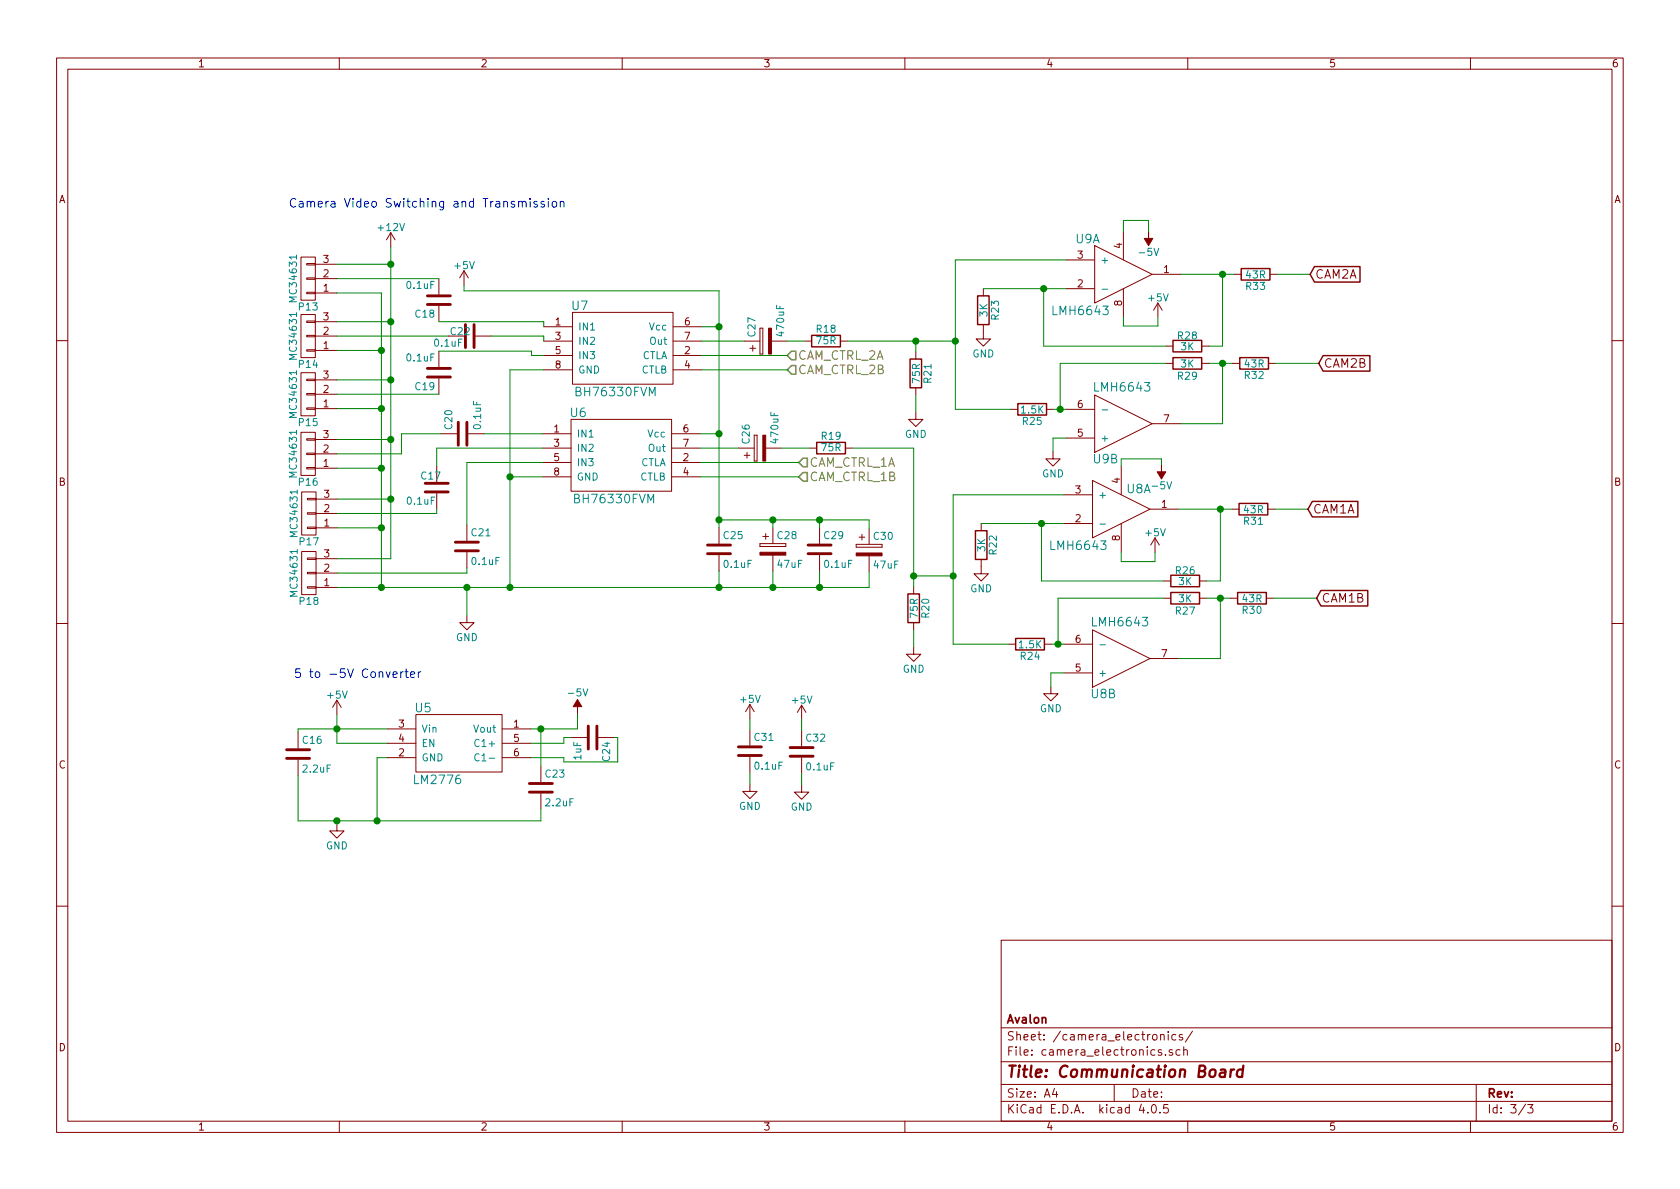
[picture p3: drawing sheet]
EESchema Schematic File Version 4
LIBS:avalon_communication_board-cache
EELAYER 26 0
EELAYER END
$Descr A4 11693 8268
encoding utf-8
Sheet 3 3
Title "Communication Board"
Date ""
Rev ""
Comp "Avalon"
Comment1 ""
Comment2 ""
Comment3 ""
Comment4 ""
$EndDescr
$Comp
L avalon_communication_board-rescue:BH76330FVM-RESCUE-avalon_communication_board U6
U 1 1
P 4325 3160
AR Path="/5A9A8FA1" Ref="U6"  Part="1" 
AR Path="/5AA1AA75/5A9A8FA1" Ref="U6"  Part="1" 
F 0 "U6" H 4025 3460 60  0000 C CNN
F 1 "BH76330FVM" H 4275 2860 60  0000 C CNN
F 2 "Housings_SSOP:MSOP-8_3x3mm_Pitch0.65mm" H 4325 2610 60  0001 C CNN
F 3 "" H 4325 2610 60  0000 C CNN
	1    4325 3160
	1    0    0    -1  
$EndComp
$Comp
L power:+5V #PWR032
U 1 1
P 3230 1975
F 0 "#PWR032" H 3230 1825 50  0001 C CNN
F 1 "+5V" H 3230 2115 50  0000 C CNN
F 2 "" H 3230 1975 50  0000 C CNN
F 3 "" H 3230 1975 50  0000 C CNN
	1    3230 1975
	1    0    0    -1  
$EndComp
$Comp
L power:GND #PWR033
U 1 1
P 3250 4275
F 0 "#PWR033" H 3250 4025 50  0001 C CNN
F 1 "GND" H 3250 4125 50  0000 C CNN
F 2 "" H 3250 4275 50  0000 C CNN
F 3 "" H 3250 4275 50  0000 C CNN
	1    3250 4275
	1    0    0    -1  
$EndComp
$Comp
L avalon_communication_board-rescue:BH76330FVM-RESCUE-avalon_communication_board U7
U 1 1
P 4335 2415
AR Path="/5A9A91FB" Ref="U7"  Part="1" 
AR Path="/5AA1AA75/5A9A91FB" Ref="U7"  Part="1" 
F 0 "U7" H 4035 2715 60  0000 C CNN
F 1 "BH76330FVM" H 4285 2115 60  0000 C CNN
F 2 "Housings_SSOP:MSOP-8_3x3mm_Pitch0.65mm" H 4335 1865 60  0001 C CNN
F 3 "" H 4335 1865 60  0000 C CNN
	1    4335 2415
	1    0    0    -1  
$EndComp
Wire Wire Line
	3230 1975 3230 2015
Wire Wire Line
	3230 2015 5005 2015
Wire Wire Line
	4885 2265 5005 2265
Wire Wire Line
	5005 2015 5005 2265
Wire Wire Line
	5005 3010 4875 3010
Connection ~ 5005 2265
Wire Wire Line
	3785 2565 3550 2565
Wire Wire Line
	3550 2565 3550 3310
Wire Wire Line
	3775 3310 3550 3310
Connection ~ 3550 3310
Text HLabel 5560 3210 2    60   Input ~ 0
CAM_CTRL_1A
Text HLabel 5560 3310 2    60   Input ~ 0
CAM_CTRL_1B
Wire Wire Line
	4875 3210 5560 3210
Wire Wire Line
	4875 3310 5560 3310
Text HLabel 5480 2465 2    60   Input ~ 0
CAM_CTRL_2A
Text HLabel 5480 2565 2    60   Input ~ 0
CAM_CTRL_2B
$Comp
L conn:CONN_01X03 P18
U 1 1
P 2150 3980
F 0 "P18" H 2150 4180 50  0000 C CNN
F 1 "MC34631" V 2250 3980 50  0000 C CNN
F 2 "Socket_Strips:Socket_Strip_Straight_1x03_Pitch2.54mm" H 2150 3980 50  0001 C CNN
F 3 "" H 2150 3980 50  0000 C CNN
	1    2150 3980
	-1   0    0    1   
$EndComp
$Comp
L conn:CONN_01X03 P17
U 1 1
P 2150 3565
F 0 "P17" H 2150 3765 50  0000 C CNN
F 1 "MC34631" V 2250 3565 50  0000 C CNN
F 2 "Socket_Strips:Socket_Strip_Straight_1x03_Pitch2.54mm" H 2150 3565 50  0001 C CNN
F 3 "" H 2150 3565 50  0000 C CNN
	1    2150 3565
	-1   0    0    1   
$EndComp
$Comp
L conn:CONN_01X03 P16
U 1 1
P 2145 3150
F 0 "P16" H 2145 3350 50  0000 C CNN
F 1 "MC34631" V 2245 3150 50  0000 C CNN
F 2 "Socket_Strips:Socket_Strip_Straight_1x03_Pitch2.54mm" H 2145 3150 50  0001 C CNN
F 3 "" H 2145 3150 50  0000 C CNN
	1    2145 3150
	-1   0    0    1   
$EndComp
$Comp
L conn:CONN_01X03 P15
U 1 1
P 2145 2735
F 0 "P15" H 2145 2935 50  0000 C CNN
F 1 "MC34631" V 2245 2735 50  0000 C CNN
F 2 "Socket_Strips:Socket_Strip_Straight_1x03_Pitch2.54mm" H 2145 2735 50  0001 C CNN
F 3 "" H 2145 2735 50  0000 C CNN
	1    2145 2735
	-1   0    0    1   
$EndComp
$Comp
L conn:CONN_01X03 P14
U 1 1
P 2145 2330
F 0 "P14" H 2145 2530 50  0000 C CNN
F 1 "MC34631" V 2245 2330 50  0000 C CNN
F 2 "Socket_Strips:Socket_Strip_Straight_1x03_Pitch2.54mm" H 2145 2330 50  0001 C CNN
F 3 "" H 2145 2330 50  0000 C CNN
	1    2145 2330
	-1   0    0    1   
$EndComp
$Comp
L conn:CONN_01X03 P13
U 1 1
P 2145 1930
F 0 "P13" H 2145 2130 50  0000 C CNN
F 1 "MC34631" V 2245 1930 50  0000 C CNN
F 2 "Socket_Strips:Socket_Strip_Straight_1x03_Pitch2.54mm" H 2145 1930 50  0001 C CNN
F 3 "" H 2145 1930 50  0000 C CNN
	1    2145 1930
	-1   0    0    1   
$EndComp
$Comp
L power:+12V #PWR034
U 1 1
P 2720 1710
F 0 "#PWR034" H 2720 1560 50  0001 C CNN
F 1 "+12V" H 2720 1850 50  0000 C CNN
F 2 "" H 2720 1710 50  0000 C CNN
F 3 "" H 2720 1710 50  0000 C CNN
	1    2720 1710
	1    0    0    -1  
$EndComp
Wire Wire Line
	2345 1830 2720 1830
Wire Wire Line
	2720 1710 2720 1830
Wire Wire Line
	2720 2230 2345 2230
Connection ~ 2720 1830
Wire Wire Line
	2720 2635 2345 2635
Connection ~ 2720 2230
Wire Wire Line
	2720 3050 2345 3050
Connection ~ 2720 2635
Wire Wire Line
	2720 3465 2350 3465
Connection ~ 2720 3050
Wire Wire Line
	2720 3880 2350 3880
Connection ~ 2720 3465
Wire Wire Line
	3250 4080 3250 4275
Wire Wire Line
	2350 4080 2655 4080
Connection ~ 3250 4080
Connection ~ 3550 4080
Wire Wire Line
	2345 2030 2655 2030
Wire Wire Line
	2655 2030 2655 2430
Connection ~ 2655 4080
Wire Wire Line
	2345 2430 2655 2430
Connection ~ 2655 2430
Wire Wire Line
	2345 2835 2655 2835
Connection ~ 2655 2835
Wire Wire Line
	2345 3250 2655 3250
Connection ~ 2655 3250
Wire Wire Line
	2350 3665 2655 3665
Connection ~ 2655 3665
Wire Wire Line
	2345 1930 3055 1930
Wire Wire Line
	2345 2330 3120 2330
Wire Wire Line
	2345 2735 3055 2735
Wire Wire Line
	2350 3565 3040 3565
Wire Wire Line
	2350 3980 3250 3980
$Comp
L Device:C C18
U 1 1
P 3055 2080
F 0 "C18" H 3080 2180 50  0000 L CNN
F 1 "0.1uF" H 3080 1980 50  0000 L CNN
F 2 "Capacitors_SMD:C_1206_HandSoldering" H 3093 1930 50  0001 C CNN
F 3 "" H 3055 2080 50  0000 C CNN
	1    3055 2080
	-1   0    0    1   
$EndComp
Wire Wire Line
	3055 2230 3785 2230
Wire Wire Line
	3785 2230 3785 2265
$Comp
L Device:C C22
U 1 1
P 3270 2330
F 0 "C22" V 3235 2190 50  0000 L CNN
F 1 "0.1uF" V 3315 2075 50  0000 L CNN
F 2 "Capacitors_SMD:C_1206_HandSoldering" H 3308 2180 50  0001 C CNN
F 3 "" H 3270 2330 50  0000 C CNN
	1    3270 2330
	0    1    1    0   
$EndComp
Wire Wire Line
	3420 2330 3785 2330
Wire Wire Line
	3785 2330 3785 2365
$Comp
L Device:C C19
U 1 1
P 3055 2585
F 0 "C19" H 3080 2685 50  0000 L CNN
F 1 "0.1uF" H 3080 2485 50  0000 L CNN
F 2 "Capacitors_SMD:C_1206_HandSoldering" H 3093 2435 50  0001 C CNN
F 3 "" H 3055 2585 50  0000 C CNN
	1    3055 2585
	-1   0    0    1   
$EndComp
Wire Wire Line
	3055 2435 3700 2435
Wire Wire Line
	3700 2435 3700 2465
Wire Wire Line
	3700 2465 3785 2465
$Comp
L Device:C C20
U 1 1
P 3220 3010
F 0 "C20" H 3245 3110 50  0000 L CNN
F 1 "0.1uF" H 3245 2910 50  0000 L CNN
F 2 "Capacitors_SMD:C_1206_HandSoldering" H 3258 2860 50  0001 C CNN
F 3 "" H 3220 3010 50  0000 C CNN
	1    3220 3010
	0    -1   -1   0   
$EndComp
Wire Wire Line
	3370 3010 3775 3010
$Comp
L Device:C C17
U 1 1
P 3040 3385
F 0 "C17" H 2925 3470 50  0000 L CNN
F 1 "0.1uF" H 2825 3295 50  0000 L CNN
F 2 "Capacitors_SMD:C_1206_HandSoldering" H 3078 3235 50  0001 C CNN
F 3 "" H 3040 3385 50  0000 C CNN
	1    3040 3385
	1    0    0    -1  
$EndComp
$Comp
L Device:C C21
U 1 1
P 3250 3795
F 0 "C21" H 3275 3895 50  0000 L CNN
F 1 "0.1uF" H 3275 3695 50  0000 L CNN
F 2 "Capacitors_SMD:C_1206_HandSoldering" H 3288 3645 50  0001 C CNN
F 3 "" H 3250 3795 50  0000 C CNN
	1    3250 3795
	1    0    0    -1  
$EndComp
Wire Wire Line
	3250 3980 3250 3945
Wire Wire Line
	3040 3565 3040 3535
Wire Wire Line
	3040 3110 3775 3110
Wire Wire Line
	3250 3645 3250 3210
Wire Wire Line
	3250 3210 3775 3210
Wire Wire Line
	2345 3150 2795 3150
Wire Wire Line
	2795 3150 2795 3010
Wire Wire Line
	2795 3010 3070 3010
Wire Wire Line
	3040 3110 3040 3235
$Comp
L Device:C C25
U 1 1
P 5005 3815
F 0 "C25" H 5030 3915 50  0000 L CNN
F 1 "0.1uF" H 5030 3715 50  0000 L CNN
F 2 "Capacitors_SMD:C_1206_HandSoldering" H 5043 3665 50  0001 C CNN
F 3 "" H 5005 3815 50  0000 C CNN
	1    5005 3815
	1    0    0    -1  
$EndComp
Wire Wire Line
	5005 3610 5380 3610
Connection ~ 5005 3010
Connection ~ 5005 3610
Wire Wire Line
	5005 3965 5005 4080
Connection ~ 5005 4080
$Comp
L Device:CP C28
U 1 1
P 5380 3815
F 0 "C28" H 5405 3915 50  0000 L CNN
F 1 "47uF" H 5405 3715 50  0000 L CNN
F 2 "Capacitors_SMD:CP_Elec_6.3x7.7" H 5418 3665 50  0001 C CNN
F 3 "" H 5380 3815 50  0000 C CNN
	1    5380 3815
	1    0    0    -1  
$EndComp
Wire Wire Line
	5380 3610 5380 3665
Wire Wire Line
	5380 3965 5380 4080
Connection ~ 5380 4080
$Comp
L Device:C C29
U 1 1
P 5705 3815
F 0 "C29" H 5730 3915 50  0000 L CNN
F 1 "0.1uF" H 5730 3715 50  0000 L CNN
F 2 "Capacitors_SMD:C_1206_HandSoldering" H 5743 3665 50  0001 C CNN
F 3 "" H 5705 3815 50  0000 C CNN
	1    5705 3815
	1    0    0    -1  
$EndComp
$Comp
L Device:CP C30
U 1 1
P 6050 3820
F 0 "C30" H 6075 3920 50  0000 L CNN
F 1 "47uF" H 6075 3720 50  0000 L CNN
F 2 "Capacitors_SMD:CP_Elec_6.3x7.7" H 6088 3670 50  0001 C CNN
F 3 "" H 6050 3820 50  0000 C CNN
	1    6050 3820
	1    0    0    -1  
$EndComp
Wire Wire Line
	5705 3610 5705 3665
Connection ~ 5380 3610
Wire Wire Line
	6050 3610 6050 3670
Connection ~ 5705 3610
Wire Wire Line
	5705 3965 5705 4080
Connection ~ 5705 4080
Wire Wire Line
	6050 4080 6050 3970
$Comp
L Device:CP C26
U 1 1
P 5290 3110
F 0 "C26" H 5315 3210 50  0000 L CNN
F 1 "470uF" H 5315 3010 50  0000 L CNN
F 2 "Capacitors_SMD:C_1206_HandSoldering" H 5328 2960 50  0001 C CNN
F 3 "" H 5290 3110 50  0000 C CNN
	1    5290 3110
	0    -1   -1   0   
$EndComp
Wire Wire Line
	4875 3110 5140 3110
$Comp
L Device:CP C27
U 1 1
P 5330 2365
F 0 "C27" H 5355 2465 50  0000 L CNN
F 1 "470uF" H 5355 2265 50  0000 L CNN
F 2 "Capacitors_SMD:C_1206_HandSoldering" H 5368 2215 50  0001 C CNN
F 3 "" H 5330 2365 50  0000 C CNN
	1    5330 2365
	0    -1   -1   0   
$EndComp
Wire Wire Line
	4885 2365 5180 2365
$Comp
L Device:R R18
U 1 1
P 5750 2365
F 0 "R18" V 5830 2365 50  0000 C CNN
F 1 "75R" V 5750 2365 50  0000 C CNN
F 2 "Resistors_SMD:R_1206_HandSoldering" V 5680 2365 50  0001 C CNN
F 3 "" H 5750 2365 50  0000 C CNN
	1    5750 2365
	0    -1   -1   0   
$EndComp
Wire Wire Line
	5480 2365 5600 2365
$Comp
L Device:R R19
U 1 1
P 5785 3110
F 0 "R19" V 5865 3110 50  0000 C CNN
F 1 "75R" V 5785 3110 50  0000 C CNN
F 2 "Resistors_SMD:R_1206_HandSoldering" V 5715 3110 50  0001 C CNN
F 3 "" H 5785 3110 50  0000 C CNN
	1    5785 3110
	0    -1   -1   0   
$EndComp
Wire Wire Line
	5440 3110 5635 3110
$Comp
L avalon_communication_board-rescue:LM2776-RESCUE-avalon_communication_board U5
U 1 1
P 3195 5165
F 0 "U5" H 2945 5415 60  0000 C CNN
F 1 "LM2776" H 3045 4915 60  0000 C CNN
F 2 "TO_SOT_Packages_SMD:SOT-23-6_Handsoldering" H 3145 4615 60  0001 C CNN
F 3 "" H 3145 4615 60  0000 C CNN
	1    3195 5165
	1    0    0    -1  
$EndComp
$Comp
L power:+5V #PWR035
U 1 1
P 2345 4965
F 0 "#PWR035" H 2345 4815 50  0001 C CNN
F 1 "+5V" H 2345 5105 50  0000 C CNN
F 2 "" H 2345 4965 50  0000 C CNN
F 3 "" H 2345 4965 50  0000 C CNN
	1    2345 4965
	1    0    0    -1  
$EndComp
Wire Wire Line
	2075 5065 2345 5065
$Comp
L power:GND #PWR036
U 1 1
P 2345 5725
F 0 "#PWR036" H 2345 5475 50  0001 C CNN
F 1 "GND" H 2345 5575 50  0000 C CNN
F 2 "" H 2345 5725 50  0000 C CNN
F 3 "" H 2345 5725 50  0000 C CNN
	1    2345 5725
	1    0    0    -1  
$EndComp
Wire Wire Line
	2345 4965 2345 5065
Wire Wire Line
	2345 5705 2345 5725
Wire Wire Line
	2345 5165 2695 5165
Connection ~ 2345 5065
$Comp
L Device:C C24
U 1 1
P 4125 5125
F 0 "C24" H 4150 5225 50  0000 L CNN
F 1 "1uF" H 4150 5025 50  0000 L CNN
F 2 "Capacitors_SMD:C_1206_HandSoldering" H 4163 4975 50  0001 C CNN
F 3 "" H 4125 5125 50  0000 C CNN
	1    4125 5125
	0    1    1    0   
$EndComp
$Comp
L Device:C C16
U 1 1
P 2075 5240
F 0 "C16" H 2100 5340 50  0000 L CNN
F 1 "2.2uF" H 2100 5140 50  0000 L CNN
F 2 "Capacitors_SMD:C_1206_HandSoldering" H 2113 5090 50  0001 C CNN
F 3 "" H 2075 5240 50  0000 C CNN
	1    2075 5240
	1    0    0    -1  
$EndComp
Wire Wire Line
	2075 5065 2075 5090
Wire Wire Line
	2075 5390 2075 5705
$Comp
L Device:C C23
U 1 1
P 3765 5475
F 0 "C23" H 3790 5575 50  0000 L CNN
F 1 "2.2uF" H 3790 5375 50  0000 L CNN
F 2 "Capacitors_SMD:C_1206_HandSoldering" H 3803 5325 50  0001 C CNN
F 3 "" H 3765 5475 50  0000 C CNN
	1    3765 5475
	1    0    0    -1  
$EndComp
Wire Wire Line
	3695 5065 3765 5065
Wire Wire Line
	3765 5065 3765 5325
Wire Wire Line
	2075 5705 2345 5705
Wire Wire Line
	3765 5705 3765 5625
Connection ~ 2345 5705
Wire Wire Line
	3695 5165 3925 5165
Wire Wire Line
	3925 5165 3925 5125
Wire Wire Line
	3925 5125 3975 5125
Wire Wire Line
	3695 5265 3925 5265
Wire Wire Line
	3925 5265 3925 5295
Wire Wire Line
	3925 5295 4300 5295
Wire Wire Line
	4300 5295 4300 5125
Wire Wire Line
	4300 5125 4275 5125
Wire Wire Line
	2695 5265 2625 5265
Wire Wire Line
	2625 5265 2625 5705
Connection ~ 2625 5705
$Comp
L power:-5V #PWR39
U 1 1
P 4020 4960
F 0 "#PWR39" H 4020 5060 50  0001 C CNN
F 1 "-5V" H 4020 5110 50  0000 C CNN
F 2 "" H 4020 4960 50  0000 C CNN
F 3 "" H 4020 4960 50  0000 C CNN
	1    4020 4960
	1    0    0    -1  
$EndComp
Connection ~ 3765 5065
Wire Wire Line
	4020 5065 4020 4960
Text Notes 2935 4710 2    60   ~ 0
5 to -5V Converter
Text Notes 3940 1435 2    60   ~ 0
Camera Video Switching and Transmission
$Comp
L avalon_communication_board-rescue:LMH6643 U9
U 1 1
P 7770 1900
F 0 "U9" H 7570 2150 60  0000 C CNN
F 1 "LMH6643" H 7520 1650 60  0000 C CNN
F 2 "Housings_SOIC:SOIC-8_3.9x4.9mm_Pitch1.27mm" H 7720 1400 60  0001 C CNN
F 3 "" H 7720 1400 60  0000 C CNN
	1    7770 1900
	1    0    0    -1  
$EndComp
$Comp
L power:-5V #PWR50
U 1 1
P 7995 1600
F 0 "#PWR50" H 7995 1700 50  0001 C CNN
F 1 "-5V" H 7995 1750 50  0000 C CNN
F 2 "" H 7995 1600 50  0000 C CNN
F 3 "" H 7995 1600 50  0000 C CNN
	1    7995 1600
	-1   0    0    1   
$EndComp
$Comp
L power:+5V #PWR037
U 1 1
P 8060 2200
F 0 "#PWR037" H 8060 2050 50  0001 C CNN
F 1 "+5V" H 8060 2340 50  0000 C CNN
F 2 "" H 8060 2200 50  0000 C CNN
F 3 "" H 8060 2200 50  0000 C CNN
	1    8060 2200
	1    0    0    -1  
$EndComp
Wire Wire Line
	5900 2365 6375 2365
Wire Wire Line
	6650 1800 6650 2365
Wire Wire Line
	6650 1800 7420 1800
$Comp
L Device:R R25
U 1 1
P 7185 2840
F 0 "R25" V 7265 2840 50  0000 C CNN
F 1 "1.5K" V 7185 2840 50  0000 C CNN
F 2 "Resistors_SMD:R_1206_HandSoldering" V 7115 2840 50  0001 C CNN
F 3 "" H 7185 2840 50  0000 C CNN
	1    7185 2840
	0    1    1    0   
$EndComp
Connection ~ 6650 2365
Wire Wire Line
	4885 2465 5480 2465
Wire Wire Line
	4885 2565 5480 2565
$Comp
L Device:R R21
U 1 1
P 6375 2590
F 0 "R21" V 6455 2590 50  0000 C CNN
F 1 "75R" V 6375 2590 50  0000 C CNN
F 2 "Resistors_SMD:R_1206_HandSoldering" V 6305 2590 50  0001 C CNN
F 3 "" H 6375 2590 50  0000 C CNN
	1    6375 2590
	1    0    0    -1  
$EndComp
Wire Wire Line
	6375 2440 6375 2365
Connection ~ 6375 2365
$Comp
L power:GND #PWR038
U 1 1
P 6375 2860
F 0 "#PWR038" H 6375 2610 50  0001 C CNN
F 1 "GND" H 6375 2710 50  0000 C CNN
F 2 "" H 6375 2860 50  0000 C CNN
F 3 "" H 6375 2860 50  0000 C CNN
	1    6375 2860
	1    0    0    -1  
$EndComp
Wire Wire Line
	6375 2740 6375 2860
$Comp
L Device:R R28
U 1 1
P 8265 2400
F 0 "R28" V 8190 2400 50  0000 C CNN
F 1 "3K" V 8265 2400 50  0000 C CNN
F 2 "Resistors_SMD:R_1206_HandSoldering" V 8195 2400 50  0001 C CNN
F 3 "" H 8265 2400 50  0000 C CNN
	1    8265 2400
	0    1    1    0   
$EndComp
$Comp
L Device:R R23
U 1 1
P 6845 2150
F 0 "R23" V 6925 2150 50  0000 C CNN
F 1 "3K" V 6845 2150 50  0000 C CNN
F 2 "Resistors_SMD:R_1206_HandSoldering" V 6775 2150 50  0001 C CNN
F 3 "" H 6845 2150 50  0000 C CNN
	1    6845 2150
	1    0    0    -1  
$EndComp
Wire Wire Line
	6845 2000 7265 2000
Wire Wire Line
	8510 2400 8510 1900
Wire Wire Line
	8220 1900 8510 1900
$Comp
L power:GND #PWR039
U 1 1
P 6845 2300
F 0 "#PWR039" H 6845 2050 50  0001 C CNN
F 1 "GND" H 6845 2150 50  0000 C CNN
F 2 "" H 6845 2300 50  0000 C CNN
F 3 "" H 6845 2300 50  0000 C CNN
	1    6845 2300
	1    0    0    -1  
$EndComp
Wire Wire Line
	8415 2400 8510 2400
Wire Wire Line
	7265 2400 8115 2400
$Comp
L Device:R R29
U 1 1
P 8265 2520
F 0 "R29" V 8350 2520 50  0000 C CNN
F 1 "3K" V 8265 2520 50  0000 C CNN
F 2 "Resistors_SMD:R_1206_HandSoldering" V 8195 2520 50  0001 C CNN
F 3 "" H 8265 2520 50  0000 C CNN
	1    8265 2520
	0    1    1    0   
$EndComp
$Comp
L power:GND #PWR040
U 1 1
P 7330 3135
F 0 "#PWR040" H 7330 2885 50  0001 C CNN
F 1 "GND" H 7330 2985 50  0000 C CNN
F 2 "" H 7330 3135 50  0000 C CNN
F 3 "" H 7330 3135 50  0000 C CNN
	1    7330 3135
	1    0    0    -1  
$EndComp
$Comp
L avalon_communication_board-rescue:LMH6643 U9
U 2 1
P 7770 2940
F 0 "U9" H 7695 3190 60  0000 C CNN
F 1 "LMH6643" H 7810 2690 60  0000 C CNN
F 2 "" H 7720 2440 60  0000 C CNN
F 3 "" H 7720 2440 60  0000 C CNN
	2    7770 2940
	1    0    0    1   
$EndComp
Wire Wire Line
	7265 2400 7265 2000
Connection ~ 7265 2000
Wire Wire Line
	7420 3040 7330 3040
Wire Wire Line
	7330 3040 7330 3135
Wire Wire Line
	7335 2840 7380 2840
Wire Wire Line
	7380 2840 7380 2520
Wire Wire Line
	7380 2520 8115 2520
Connection ~ 7380 2840
Wire Wire Line
	8220 2940 8510 2940
Wire Wire Line
	6650 2840 7035 2840
Wire Wire Line
	8415 2520 8510 2520
Wire Wire Line
	8510 2940 8510 2520
$Comp
L Device:R R33
U 1 1
P 8740 1900
F 0 "R33" V 8820 1900 50  0000 C CNN
F 1 "43R" V 8740 1900 50  0000 C CNN
F 2 "Resistors_SMD:R_1206_HandSoldering" V 8670 1900 50  0001 C CNN
F 3 "" H 8740 1900 50  0000 C CNN
	1    8740 1900
	0    1    1    0   
$EndComp
Connection ~ 8510 1900
$Comp
L Device:R R32
U 1 1
P 8730 2520
F 0 "R32" V 8810 2520 50  0000 C CNN
F 1 "43R" V 8730 2520 50  0000 C CNN
F 2 "Resistors_SMD:R_1206_HandSoldering" V 8660 2520 50  0001 C CNN
F 3 "" H 8730 2520 50  0000 C CNN
	1    8730 2520
	0    1    1    0   
$EndComp
Connection ~ 8510 2520
Wire Wire Line
	8890 1900 9120 1900
Wire Wire Line
	8880 2520 9180 2520
$Comp
L avalon_communication_board-rescue:LMH6643 U8
U 1 1
P 7755 3535
F 0 "U8" H 7925 3680 60  0000 C CNN
F 1 "LMH6643" H 7505 3285 60  0000 C CNN
F 2 "Housings_SOIC:SOIC-8_3.9x4.9mm_Pitch1.27mm" H 7705 3035 60  0001 C CNN
F 3 "" H 7705 3035 60  0000 C CNN
	1    7755 3535
	1    0    0    -1  
$EndComp
$Comp
L power:+5V #PWR041
U 1 1
P 8040 3835
F 0 "#PWR041" H 8040 3685 50  0001 C CNN
F 1 "+5V" H 8040 3975 50  0000 C CNN
F 2 "" H 8040 3835 50  0000 C CNN
F 3 "" H 8040 3835 50  0000 C CNN
	1    8040 3835
	1    0    0    -1  
$EndComp
Wire Wire Line
	6360 4000 6635 4000
Wire Wire Line
	6635 3435 6635 4000
Wire Wire Line
	6635 3435 7405 3435
$Comp
L Device:R R24
U 1 1
P 7170 4475
F 0 "R24" V 7250 4475 50  0000 C CNN
F 1 "1.5K" V 7170 4475 50  0000 C CNN
F 2 "Resistors_SMD:R_1206_HandSoldering" V 7100 4475 50  0001 C CNN
F 3 "" H 7170 4475 50  0000 C CNN
	1    7170 4475
	0    1    1    0   
$EndComp
Connection ~ 6635 4000
$Comp
L Device:R R20
U 1 1
P 6360 4225
F 0 "R20" V 6440 4225 50  0000 C CNN
F 1 "75R" V 6360 4225 50  0000 C CNN
F 2 "Resistors_SMD:R_1206_HandSoldering" V 6290 4225 50  0001 C CNN
F 3 "" H 6360 4225 50  0000 C CNN
	1    6360 4225
	1    0    0    -1  
$EndComp
Connection ~ 6360 4000
$Comp
L power:GND #PWR042
U 1 1
P 6360 4495
F 0 "#PWR042" H 6360 4245 50  0001 C CNN
F 1 "GND" H 6360 4345 50  0000 C CNN
F 2 "" H 6360 4495 50  0000 C CNN
F 3 "" H 6360 4495 50  0000 C CNN
	1    6360 4495
	1    0    0    -1  
$EndComp
$Comp
L Device:R R26
U 1 1
P 8250 4035
F 0 "R26" V 8175 4035 50  0000 C CNN
F 1 "3K" V 8250 4035 50  0000 C CNN
F 2 "Resistors_SMD:R_1206_HandSoldering" V 8180 4035 50  0001 C CNN
F 3 "" H 8250 4035 50  0000 C CNN
	1    8250 4035
	0    1    1    0   
$EndComp
$Comp
L Device:R R22
U 1 1
P 6830 3785
F 0 "R22" V 6910 3785 50  0000 C CNN
F 1 "3K" V 6830 3785 50  0000 C CNN
F 2 "Resistors_SMD:R_1206_HandSoldering" V 6760 3785 50  0001 C CNN
F 3 "" H 6830 3785 50  0000 C CNN
	1    6830 3785
	1    0    0    -1  
$EndComp
Wire Wire Line
	6830 3635 7250 3635
Wire Wire Line
	8495 4035 8495 3535
Wire Wire Line
	8205 3535 8495 3535
$Comp
L power:GND #PWR043
U 1 1
P 6830 3935
F 0 "#PWR043" H 6830 3685 50  0001 C CNN
F 1 "GND" H 6830 3785 50  0000 C CNN
F 2 "" H 6830 3935 50  0000 C CNN
F 3 "" H 6830 3935 50  0000 C CNN
	1    6830 3935
	1    0    0    -1  
$EndComp
Wire Wire Line
	8400 4035 8495 4035
Wire Wire Line
	7250 4035 8100 4035
$Comp
L Device:R R27
U 1 1
P 8250 4155
F 0 "R27" V 8335 4155 50  0000 C CNN
F 1 "3K" V 8250 4155 50  0000 C CNN
F 2 "Resistors_SMD:R_1206_HandSoldering" V 8180 4155 50  0001 C CNN
F 3 "" H 8250 4155 50  0000 C CNN
	1    8250 4155
	0    1    1    0   
$EndComp
$Comp
L power:GND #PWR044
U 1 1
P 7315 4770
F 0 "#PWR044" H 7315 4520 50  0001 C CNN
F 1 "GND" H 7315 4620 50  0000 C CNN
F 2 "" H 7315 4770 50  0000 C CNN
F 3 "" H 7315 4770 50  0000 C CNN
	1    7315 4770
	1    0    0    -1  
$EndComp
$Comp
L avalon_communication_board-rescue:LMH6643 U8
U 2 1
P 7755 4575
F 0 "U8" H 7680 4825 60  0000 C CNN
F 1 "LMH6643" H 7795 4325 60  0000 C CNN
F 2 "" H 7705 4075 60  0000 C CNN
F 3 "" H 7705 4075 60  0000 C CNN
	2    7755 4575
	1    0    0    1   
$EndComp
Wire Wire Line
	7250 4035 7250 3635
Connection ~ 7250 3635
Wire Wire Line
	7405 4675 7315 4675
Wire Wire Line
	7315 4675 7315 4770
Wire Wire Line
	7320 4475 7365 4475
Wire Wire Line
	7365 4475 7365 4155
Wire Wire Line
	7365 4155 8100 4155
Connection ~ 7365 4475
Wire Wire Line
	8205 4575 8495 4575
Wire Wire Line
	6635 4475 7020 4475
Wire Wire Line
	8400 4155 8495 4155
Wire Wire Line
	8495 4575 8495 4155
$Comp
L Device:R R31
U 1 1
P 8725 3535
F 0 "R31" V 8805 3535 50  0000 C CNN
F 1 "43R" V 8725 3535 50  0000 C CNN
F 2 "Resistors_SMD:R_1206_HandSoldering" V 8655 3535 50  0001 C CNN
F 3 "" H 8725 3535 50  0000 C CNN
	1    8725 3535
	0    1    1    0   
$EndComp
Connection ~ 8495 3535
$Comp
L Device:R R30
U 1 1
P 8715 4155
F 0 "R30" V 8795 4155 50  0000 C CNN
F 1 "43R" V 8715 4155 50  0000 C CNN
F 2 "Resistors_SMD:R_1206_HandSoldering" V 8645 4155 50  0001 C CNN
F 3 "" H 8715 4155 50  0000 C CNN
	1    8715 4155
	0    1    1    0   
$EndComp
Connection ~ 8495 4155
Wire Wire Line
	8875 3535 9105 3535
Wire Wire Line
	8865 4155 9165 4155
Wire Wire Line
	6360 3110 6360 4000
Wire Wire Line
	6360 4375 6360 4495
Wire Wire Line
	6360 3110 5935 3110
$Comp
L power:-5V #PWR53
U 1 1
P 8085 3225
F 0 "#PWR53" H 8085 3325 50  0001 C CNN
F 1 "-5V" H 8085 3375 50  0000 C CNN
F 2 "" H 8085 3225 50  0000 C CNN
F 3 "" H 8085 3225 50  0000 C CNN
	1    8085 3225
	-1   0    0    1   
$EndComp
$Comp
L power:+5V #PWR045
U 1 1
P 5220 4995
F 0 "#PWR045" H 5220 4845 50  0001 C CNN
F 1 "+5V" H 5220 5135 50  0000 C CNN
F 2 "" H 5220 4995 50  0000 C CNN
F 3 "" H 5220 4995 50  0000 C CNN
	1    5220 4995
	1    0    0    -1  
$EndComp
$Comp
L power:GND #PWR046
U 1 1
P 5220 5450
F 0 "#PWR046" H 5220 5200 50  0001 C CNN
F 1 "GND" H 5220 5300 50  0000 C CNN
F 2 "" H 5220 5450 50  0000 C CNN
F 3 "" H 5220 5450 50  0000 C CNN
	1    5220 5450
	1    0    0    -1  
$EndComp
$Comp
L Device:C C31
U 1 1
P 5220 5220
F 0 "C31" H 5245 5320 50  0000 L CNN
F 1 "0.1uF" H 5245 5120 50  0000 L CNN
F 2 "Capacitors_SMD:C_1206_HandSoldering" H 5258 5070 50  0001 C CNN
F 3 "" H 5220 5220 50  0000 C CNN
	1    5220 5220
	1    0    0    -1  
$EndComp
Wire Wire Line
	5220 5450 5220 5370
Wire Wire Line
	5220 4995 5220 5070
$Comp
L power:+5V #PWR047
U 1 1
P 5580 5000
F 0 "#PWR047" H 5580 4850 50  0001 C CNN
F 1 "+5V" H 5580 5140 50  0000 C CNN
F 2 "" H 5580 5000 50  0000 C CNN
F 3 "" H 5580 5000 50  0000 C CNN
	1    5580 5000
	1    0    0    -1  
$EndComp
$Comp
L power:GND #PWR048
U 1 1
P 5580 5455
F 0 "#PWR048" H 5580 5205 50  0001 C CNN
F 1 "GND" H 5580 5305 50  0000 C CNN
F 2 "" H 5580 5455 50  0000 C CNN
F 3 "" H 5580 5455 50  0000 C CNN
	1    5580 5455
	1    0    0    -1  
$EndComp
$Comp
L Device:C C32
U 1 1
P 5580 5225
F 0 "C32" H 5605 5325 50  0000 L CNN
F 1 "0.1uF" H 5605 5125 50  0000 L CNN
F 2 "Capacitors_SMD:C_1206_HandSoldering" H 5618 5075 50  0001 C CNN
F 3 "" H 5580 5225 50  0000 C CNN
	1    5580 5225
	1    0    0    -1  
$EndComp
Wire Wire Line
	5580 5455 5580 5375
Wire Wire Line
	5580 5000 5580 5075
Text GLabel 9120 1900 2    60   Input ~ 0
CAM2A
Text GLabel 9180 2520 2    60   Input ~ 0
CAM2B
Text GLabel 9105 3535 2    60   Input ~ 0
CAM1A
Text GLabel 9165 4155 2    60   Input ~ 0
CAM1B
Wire Wire Line
	7820 1600 7820 1525
Wire Wire Line
	7820 1525 7995 1525
Wire Wire Line
	7995 1525 7995 1600
Wire Wire Line
	7805 3235 7805 3185
Wire Wire Line
	7805 3185 8085 3185
Wire Wire Line
	8085 3185 8085 3225
Wire Wire Line
	7805 3835 7805 3900
Wire Wire Line
	7805 3900 8040 3900
Wire Wire Line
	8040 3900 8040 3835
Wire Wire Line
	7820 2200 7820 2260
Wire Wire Line
	7820 2260 8060 2260
Wire Wire Line
	8060 2260 8060 2200
Wire Wire Line
	5005 2265 5005 3010
Wire Wire Line
	3550 3310 3550 4080
Wire Wire Line
	2720 1830 2720 2230
Wire Wire Line
	2720 2230 2720 2635
Wire Wire Line
	2720 2635 2720 3050
Wire Wire Line
	2720 3050 2720 3465
Wire Wire Line
	2720 3465 2720 3880
Wire Wire Line
	3250 4080 3550 4080
Wire Wire Line
	3550 4080 5005 4080
Wire Wire Line
	2655 4080 3250 4080
Wire Wire Line
	2655 2430 2655 2835
Wire Wire Line
	2655 2835 2655 3250
Wire Wire Line
	2655 3250 2655 3665
Wire Wire Line
	2655 3665 2655 4080
Wire Wire Line
	5005 3010 5005 3610
Wire Wire Line
	5005 3610 5005 3665
Wire Wire Line
	5005 4080 5380 4080
Wire Wire Line
	5380 4080 5705 4080
Wire Wire Line
	5380 3610 5705 3610
Wire Wire Line
	5705 3610 6050 3610
Wire Wire Line
	5705 4080 6050 4080
Wire Wire Line
	2345 5065 2695 5065
Wire Wire Line
	2345 5065 2345 5165
Wire Wire Line
	2345 5705 2625 5705
Wire Wire Line
	2625 5705 3765 5705
Wire Wire Line
	3765 5065 4020 5065
Wire Wire Line
	6650 2365 6650 2840
Wire Wire Line
	6375 2365 6650 2365
Wire Wire Line
	7265 2000 7420 2000
Wire Wire Line
	7380 2840 7420 2840
Wire Wire Line
	8510 1900 8590 1900
Wire Wire Line
	8510 2520 8580 2520
Wire Wire Line
	6635 4000 6635 4475
Wire Wire Line
	6360 4000 6360 4075
Wire Wire Line
	7250 3635 7405 3635
Wire Wire Line
	7365 4475 7405 4475
Wire Wire Line
	8495 3535 8575 3535
Wire Wire Line
	8495 4155 8565 4155
$EndSCHEMATC
